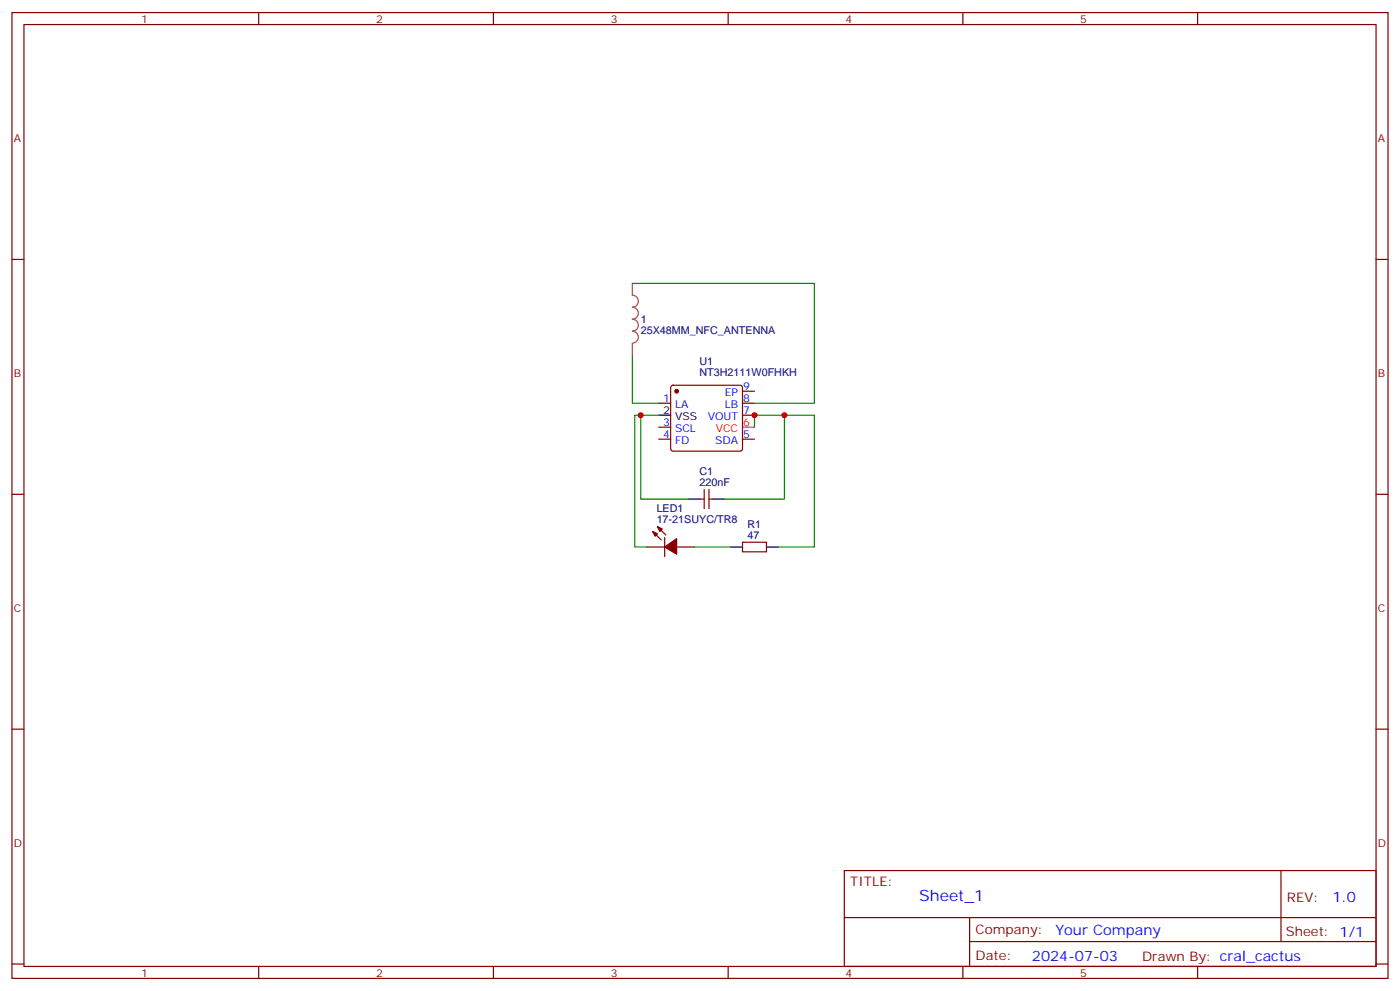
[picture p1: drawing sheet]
<svg xmlns="http://www.w3.org/2000/svg" width="412mm" height="292mm" viewBox="0 0 412 292" stroke-linecap="round" stroke-linejoin="round" font-family="sans-serif">
<g fill="none" stroke="#870000" stroke-width=".35">
<path d="M3.5 3.7h405.4v284.3h-405.4zM7.1 7.2h398.2v277.3h-398.2zM76.2 3.7v3.5M145.3 3.7v3.5M214.5 3.7v3.5M283.6 3.7v3.5M352.8 3.7v3.5M3.5 76.4h3.6M405.3 76.4h3.6M194 118.7h3.6M197.8 113.6l.5-.2h19.7l.5 .2 .2 .5v18l-.2 .5-.5 .2h-19.7l-.5-.2-.2-.5v-18zM218.7 115.2h3.5"/>
<path d="M218.7 118.7h3.5M194 129.3h3.6M194 125.8h3.6M218.7 122.2h3.5M218.7 129.3h3.5M3.5 145.5h3.6M192.3 156.5l2.4 2.4M193.7 155l2.4 2.5M195.8 158.2v5.7M206.4 146.9h1M207.4 144.1v5.7M208.8 144.1v5.7"/>
<path d="M208.8 146.9h1.1M218.7 159.6h7.1v2.9h-7.1zM405.3 145.5h3.6M190.5 161h5.3M199.3 161h5.3M3.5 214.7h3.6M405.3 214.7h3.6M248.7 256.3h156.6v28.2h-156.6zM377.3 256.3v20.9M248.7 270.1h156.5M285.6 277.2h119.6M285.6 270.1v14.2"/>
<path d="M3.5 283.8h3.6M76.2 284.5v3.5M145.3 284.5v3.5M214.5 284.5v3.5M283.6 284.5v3.5M352.8 284.5v3.5M405.3 283.8h3.6"/>
</g>
<path d="M218.7 125.8h3.5" fill="none" stroke="#f00" stroke-width=".35"/>
<path d="M194 122.2h3.6M202.8 146.9h3.6M209.9 146.9h3.5M215.2 161h3.5M225.8 161h3.5" fill="none" stroke="#000" stroke-width=".35"/>
<g fill="#870000" stroke="#870000" stroke-width=".35">
<path d="M192.3 156.5l1.4 .7-.7 .7z"/>
<path d="M193.7 155l1.4 .8-.7 .7z"/>
<path d="M195.8 161l3.5-2.4v4.6z"/>
<circle cx="199.3" cy="115.2" r=".53"/>
</g>
<path d="M186.3 83.4v3.5a1.76 1.76 0 0 1 1.7 1.8 1.76 1.76 0 0 1-1.7 1.7 1.76 1.76 0 0 1 1.7 1.8 1.76 1.76 0 0 1-1.7 1.8 1.76 1.76 0 0 1 1.7 1.7 1.76 1.76 0 0 1-1.7 1.8 1.76 1.76 0 0 1 1.7 1.8 1.76 1.76 0 0 1-1.7 1.7M186.3 101.1v3.5" fill="none" stroke="#a64a4a" stroke-width=".35"/>
<path d="M186.3 83.4h53.6v35.3h-17.7M186.3 104.6v14.1h7.7M188.7 122.2h-1.7v38.8h3.5M194 122.2h-5.3v24.7h14.1M222.2 125.8v-3.6h8.9v24.7h-17.7M231.1 122.2h8.8v38.8h-10.6M204.6 161h10.6" fill="none" stroke="#008700" stroke-width=".35"/>
<g fill="#c00">
<circle cx="222.3" cy="122.2" r=".88"/>
<circle cx="231.1" cy="122.2" r=".88"/>
<circle cx="188.7" cy="122.2" r=".88"/>
</g>
<text font-size="4.6" fill="#00f" x="270.8" y="265.3">Sheet_1</text>
<g font-size="4.2" fill="#00f">
<text x="392.5" y="265.6">1.0</text>
<text x="310.9" y="275.1">Your Company</text>
<text x="304" y="282.9">2024-07-03</text>
</g>
<g font-size="3.9" fill="#800">
<text x="250.5" y="260.9">TITLE:</text>
<text x="379.1" y="265.6">REV:</text>
<text x="287.4" y="275.1">Company:</text>
<text x="378.7" y="275.7">Sheet: 1/1</text>
<text x="287.4" y="282.8">Date:</text>
<text x="336.4" y="282.8">Drawn By: cral_cactus</text>
</g>
<g font-size="3.2" fill="#800">
<text x="41.6" y="6.7">1</text>
<text x="110.8" y="6.7">2</text>
<text x="179.9" y="6.7">3</text>
<text x="249.1" y="6.7">4</text>
<text x="318.2" y="6.7">5</text>
<text x="4.1" y="41.8">A</text>
<text x="405.9" y="41.8">A</text>
<text x="4.1" y="110.9">B</text>
<text x="405.9" y="110.9">B</text>
<text x="4.1" y="180.1">C</text>
<text x="405.9" y="180.1">C</text>
<text x="4.1" y="249.2">D</text>
<text x="405.9" y="249.2">D</text>
<text x="41.6" y="287.5">1</text>
<text x="110.8" y="287.5">2</text>
<text x="179.9" y="287.5">3</text>
<text x="249.1" y="287.5">4</text>
<text x="318.2" y="287.5">5</text>
</g>
<g font-size="3.2" fill="#000080">
<text x="188.7" y="95.2">1</text>
<text x="188.7" y="98.3">25X48MM_NFC_ANTENNA</text>
<text x="206" y="107.4">U1</text>
<text x="206" y="110.6">NT3H2111W0FHKH</text>
<text x="206" y="143.1">220nF</text>
<text x="206" y="139.9">C1</text>
<text x="193.4" y="154">17-21SUYC/TR8</text>
<text x="193.4" y="150.9">LED1</text>
<text x="220.1" y="155.5">R1</text>
<text x="220.1" y="158.6">47</text>
</g>
<g font-size="3.2" fill="#00f">
<text x="195.4" y="118.4">1</text>
<text x="213.5" y="116.6">EP</text>
<text x="218.9" y="114.8">9</text>
<text x="218.9" y="118.4">8</text>
<text x="195.4" y="125.4">3</text>
<text x="198.9" y="120.1">LA</text>
<text x="208.5" y="123.6">VOUT</text>
<text x="213.5" y="120.1">LB</text>
<text x="218.9" y="121.9">7</text>
<text x="195.4" y="128.9">4</text>
<text x="198.9" y="130.7">FD</text>
<text x="198.9" y="127.2">SCL</text>
<text x="210.6" y="130.7">SDA</text>
<text x="218.9" y="128.9">5</text>
</g>
<g font-size="3.2">
<text x="195.4" y="121.9">2</text>
<text x="198.9" y="123.6">VSS</text>
</g>
<g font-size="3.2" fill="#f00">
<text x="218.9" y="125.4">6</text>
<text x="210.8" y="127.2">VCC</text>
</g>
</svg>
